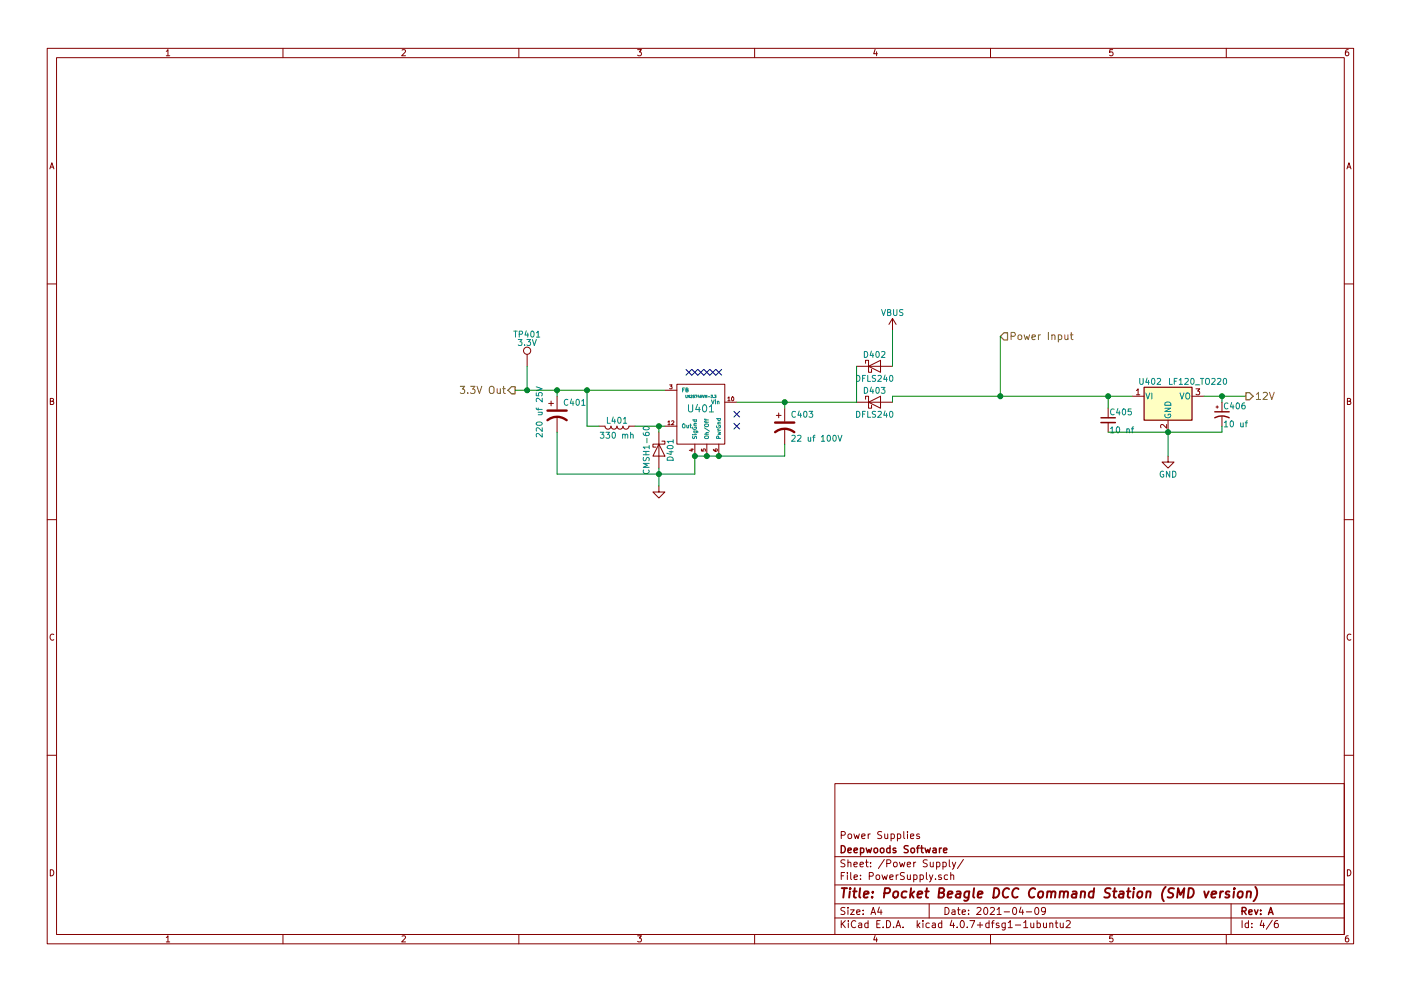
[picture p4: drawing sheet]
EESchema Schematic File Version 2
LIBS:power
LIBS:device
LIBS:switches
LIBS:relays
LIBS:motors
LIBS:transistors
LIBS:conn
LIBS:linear
LIBS:regul
LIBS:74xx
LIBS:cmos4000
LIBS:adc-dac
LIBS:memory
LIBS:xilinx
LIBS:microcontrollers
LIBS:dsp
LIBS:microchip
LIBS:analog_switches
LIBS:motorola
LIBS:texas
LIBS:intel
LIBS:audio
LIBS:interface
LIBS:digital-audio
LIBS:philips
LIBS:display
LIBS:cypress
LIBS:siliconi
LIBS:opto
LIBS:atmel
LIBS:contrib
LIBS:valves
LIBS:ESP32-C3FN4
LIBS:USBLC6-2SC6
LIBS:sn65hvd233-ht
LIBS:lm2574n-5
LIBS:DRV8873HPWPR
LIBS:mcp9701at
LIBS:MCP9700T-E_LT
LIBS:ina180b
LIBS:mechanical
LIBS:ESP32-C3-Booster-cache
EELAYER 25 0
EELAYER END
$Descr A4 11693 8268
encoding utf-8
Sheet 4 6
Title "Pocket Beagle DCC Command Station (SMD version)"
Date "2021-04-09"
Rev "A"
Comp "Deepwoods Software"
Comment1 "Power Supplies"
Comment2 ""
Comment3 ""
Comment4 ""
$EndDescr
$Comp
L CP1 C401
U 1 1
P 4650 3450
F 0 "C401" H 4700 3550 50  0000 L CNN
F 1 "220 uf 25V" V 4500 3250 50  0000 L CNN
F 2 "Capacitors_SMD:CP_Elec_8x10" H 4650 3450 60  0001 C CNN
F 3 "~" H 4650 3450 60  0000 C CNN
F 4 "647-UUX2A220MNL6GS" H 4650 3450 60  0001 C CNN "Mouser Part Number"
	1    4650 3450
	1    0    0    -1  
$EndComp
$Comp
L GND #PWR040
U 1 1
P 5500 4050
F 0 "#PWR040" H 5500 4050 30  0001 C CNN
F 1 "GND" H 5500 3980 30  0001 C CNN
F 2 "" H 5500 4050 60  0000 C CNN
F 3 "" H 5500 4050 60  0000 C CNN
	1    5500 4050
	1    0    0    -1  
$EndComp
$Comp
L CP1 C403
U 1 1
P 6550 3550
F 0 "C403" H 6600 3650 50  0000 L CNN
F 1 "22 uf 100V" H 6600 3450 50  0000 L CNN
F 2 "Capacitors_SMD:CP_Elec_8x10" H 6550 3550 60  0001 C CNN
F 3 "~" H 6550 3550 60  0000 C CNN
F 4 "647-UWT1E221MNL1GS" H 6550 3550 60  0001 C CNN "Mouser Part Number"
	1    6550 3550
	1    0    0    -1  
$EndComp
Text HLabel 4300 3250 0    60   Output ~ 0
3.3V Out
Text HLabel 8350 2800 2    60   Input ~ 0
Power Input
$Comp
L L L401
U 1 1
P 5150 3550
F 0 "L401" V 5100 3550 50  0000 C CNN
F 1 "330 mh" V 5225 3550 50  0000 C CNN
F 2 "SRN1060:SRN1060" H 5150 3550 50  0001 C CNN
F 3 "" H 5150 3550 50  0001 C CNN
F 4 "652-SRN1060-331M" V 5150 3550 60  0001 C CNN "Mouser Part Number"
	1    5150 3550
	0    1    1    0   
$EndComp
$Comp
L D_Schottky D401
U 1 1
P 5500 3750
F 0 "D401" H 5500 3850 50  0000 C CNN
F 1 "CMSH1-60" H 5500 3650 50  0000 C CNN
F 2 "Diodes_SMD:D_SMA" H 5500 3750 50  0001 C CNN
F 3 "" H 5500 3750 50  0001 C CNN
F 4 "610-CMSH1-60TR13" H 5500 3750 60  0001 C CNN "Mouser Part Number"
	1    5500 3750
	0    1    1    0   
$EndComp
$Comp
L TEST_1P TP401
U 1 1
P 4400 3050
F 0 "TP401" H 4400 3320 50  0000 C CNN
F 1 "3.3V" H 4400 3250 50  0000 C CNN
F 2 "Measurement_Points:Measurement_Point_Round-SMD-Pad_Big" H 4600 3050 50  0001 C CNN
F 3 "" H 4600 3050 50  0001 C CNN
	1    4400 3050
	1    0    0    -1  
$EndComp
$Comp
L LM2574HVM-5.0 U401
U 1 1
P 5850 3450
F 0 "U401" H 5850 3500 60  0000 C CNN
F 1 "LM2574HVM-3.3" H 5850 3600 21  0000 C CNN
F 2 "SOIC_Wide:SOIC-14_7.4x8.7mm_Pitch1.27mm" H 5850 3450 60  0001 C CNN
F 3 "" H 5850 3450 60  0000 C CNN
F 4 "926-LM2574MX33NOPB" H 5850 3450 60  0001 C CNN "Mouser Part Number"
	1    5850 3450
	1    0    0    -1  
$EndComp
$Comp
L LF120_TO220 U402
U 1 1
P 9750 3300
F 0 "U402" H 9600 3425 50  0000 C CNN
F 1 "LF120_TO220" H 9750 3425 50  0000 L CNN
F 2 "TO_SOT_Packages_SMD:TO-252-2" H 9750 3525 50  0001 C CIN
F 3 "" H 9750 3250 50  0001 C CNN
F 4 "511-LF120ABDT-TR" H 9750 3300 60  0001 C CNN "Mouser Part Number"
	1    9750 3300
	1    0    0    -1  
$EndComp
$Comp
L C_Small C405
U 1 1
P 9250 3500
F 0 "C405" H 9260 3570 50  0000 L CNN
F 1 "10 nf" H 9260 3420 50  0000 L CNN
F 2 "Capacitors_SMD:C_1206" H 9250 3500 50  0001 C CNN
F 3 "" H 9250 3500 50  0001 C CNN
F 4 "791-1206B103K500CT" H 9250 3500 60  0001 C CNN "Mouser Part Number"
	1    9250 3500
	1    0    0    -1  
$EndComp
$Comp
L CP1_Small C406
U 1 1
P 10200 3450
F 0 "C406" H 10210 3520 50  0000 L CNN
F 1 "10 uf" H 10210 3370 50  0000 L CNN
F 2 "Capacitors_SMD:CP_Elec_5x5.3" H 10200 3450 50  0001 C CNN
F 3 "" H 10200 3450 50  0001 C CNN
F 4 "710-865230542002" H 10200 3450 60  0001 C CNN "Mouser Part Number"
	1    10200 3450
	1    0    0    -1  
$EndComp
$Comp
L GND #PWR041
U 1 1
P 9750 3800
F 0 "#PWR041" H 9750 3550 50  0001 C CNN
F 1 "GND" H 9750 3650 50  0000 C CNN
F 2 "" H 9750 3800 50  0001 C CNN
F 3 "" H 9750 3800 50  0001 C CNN
	1    9750 3800
	1    0    0    -1  
$EndComp
Wire Wire Line
	4900 3250 4900 3550
Wire Wire Line
	4300 3250 5550 3250
Connection ~ 4900 3250
Wire Wire Line
	5800 3800 6550 3800
Connection ~ 5900 3800
Connection ~ 5800 3800
Wire Wire Line
	6150 3350 7150 3350
Wire Wire Line
	6550 3800 6550 3700
Connection ~ 6000 3800
Wire Wire Line
	5300 3550 5550 3550
Connection ~ 5500 3550
Wire Wire Line
	5800 3950 5800 3800
Wire Wire Line
	4650 3950 5800 3950
Wire Wire Line
	5500 3900 5500 4050
Wire Wire Line
	4650 3950 4650 3600
Connection ~ 5500 3950
Connection ~ 4650 3250
Connection ~ 6550 3350
Wire Wire Line
	4650 3300 4650 3250
Wire Wire Line
	6550 3400 6550 3350
Wire Wire Line
	4900 3550 5000 3550
Wire Wire Line
	5500 3600 5500 3550
Wire Wire Line
	4400 3050 4400 3250
Connection ~ 4400 3250
Wire Wire Line
	9250 3300 9250 3400
Wire Wire Line
	9250 3600 10200 3600
Wire Wire Line
	10050 3300 10400 3300
Wire Wire Line
	10200 3300 10200 3350
Wire Wire Line
	10200 3600 10200 3550
Connection ~ 9750 3600
Wire Wire Line
	9750 3800 9750 3600
Connection ~ 9250 3300
Text HLabel 10400 3300 2    60   Output ~ 0
12V
Connection ~ 10200 3300
NoConn ~ 5750 3100
NoConn ~ 5800 3100
NoConn ~ 5850 3100
NoConn ~ 5900 3100
NoConn ~ 5950 3100
NoConn ~ 6000 3100
NoConn ~ 6150 3450
NoConn ~ 6150 3550
Wire Wire Line
	7450 3300 9450 3300
Wire Wire Line
	8350 2800 8350 3300
$Comp
L D_Schottky D403
U 1 1
P 7300 3350
F 0 "D403" H 7300 3450 50  0000 C CNN
F 1 "DFLS240" H 7300 3250 50  0000 C CNN
F 2 "Diodes_SMD:D_PowerDI-123" H 7300 3350 50  0001 C CNN
F 3 "" H 7300 3350 50  0001 C CNN
F 4 "621-DFLS240-7" H 7300 3350 60  0001 C CNN "Mouser Part Number"
	1    7300 3350
	1    0    0    -1  
$EndComp
$Comp
L D_Schottky D402
U 1 1
P 7300 3050
F 0 "D402" H 7300 3150 50  0000 C CNN
F 1 "DFLS240" H 7300 2950 50  0000 C CNN
F 2 "Diodes_SMD:D_PowerDI-123" H 7300 3050 50  0001 C CNN
F 3 "" H 7300 3050 50  0001 C CNN
F 4 "621-DFLS240-7" H 7300 3050 60  0001 C CNN "Mouser Part Number"
	1    7300 3050
	1    0    0    -1  
$EndComp
Wire Wire Line
	7450 3300 7450 3350
Connection ~ 8350 3300
Wire Wire Line
	7150 3350 7150 3050
$Comp
L VBUS #PWR042
U 1 1
P 7450 2750
F 0 "#PWR042" H 7450 2600 50  0001 C CNN
F 1 "VBUS" H 7450 2900 50  0000 C CNN
F 2 "" H 7450 2750 50  0001 C CNN
F 3 "" H 7450 2750 50  0001 C CNN
	1    7450 2750
	1    0    0    -1  
$EndComp
Wire Wire Line
	7450 2750 7450 3050
$EndSCHEMATC
